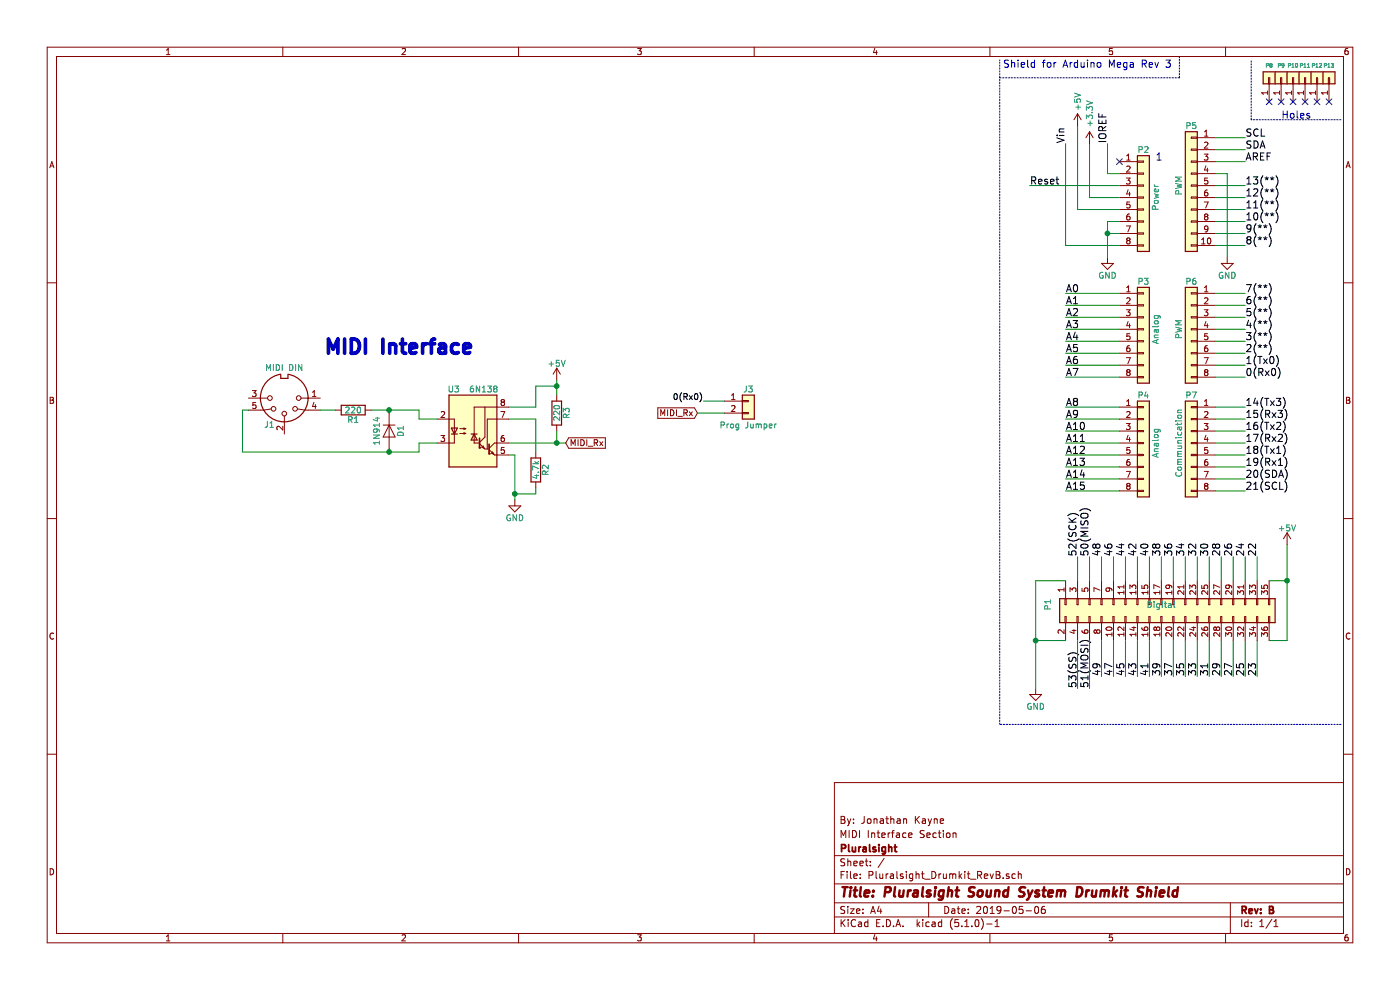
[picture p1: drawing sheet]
EESchema Schematic File Version 4
LIBS:Pluralsight_Drumkit_RevB-cache
EELAYER 29 0
EELAYER END
$Descr A4 11693 8268
encoding utf-8
Sheet 1 1
Title "Pluralsight Sound System Drumkit Shield"
Date "2019-05-06"
Rev "B"
Comp "Pluralsight"
Comment1 "MIDI Interface Section"
Comment2 "By: Jonathan Kayne"
Comment3 ""
Comment4 ""
$EndDescr
NoConn ~ 9350 1350
Text Label 9250 1200 1    60   ~ 0
IOREF
Text Label 8900 1200 1    60   ~ 0
Vin
Text Label 8900 2450 0    60   ~ 0
A0
Text Label 8900 2550 0    60   ~ 0
A1
Text Label 8900 2650 0    60   ~ 0
A2
Text Label 8900 2750 0    60   ~ 0
A3
Text Label 8900 2850 0    60   ~ 0
A4
Text Label 8900 2950 0    60   ~ 0
A5
Text Label 8900 3050 0    60   ~ 0
A6
Text Label 8900 3150 0    60   ~ 0
A7
Text Label 8900 3400 0    60   ~ 0
A8
Text Label 8900 3500 0    60   ~ 0
A9
Text Label 8900 3600 0    60   ~ 0
A10
Text Label 8900 3700 0    60   ~ 0
A11
Text Label 8900 3800 0    60   ~ 0
A12
Text Label 8900 3900 0    60   ~ 0
A13
Text Label 8900 4000 0    60   ~ 0
A14
Text Label 8900 4100 0    60   ~ 0
A15
Text Label 10500 4650 1    60   ~ 0
22
Text Label 10400 4650 1    60   ~ 0
24
Text Label 10300 4650 1    60   ~ 0
26
Text Label 10200 4650 1    60   ~ 0
28
Text Label 10100 4650 1    60   ~ 0
30
Text Label 10000 4650 1    60   ~ 0
32
Text Label 9900 4650 1    60   ~ 0
34
Text Label 9800 4650 1    60   ~ 0
36
Text Label 9700 4650 1    60   ~ 0
38
Text Label 9600 4650 1    60   ~ 0
40
Text Label 9500 4650 1    60   ~ 0
42
Text Label 9400 4650 1    60   ~ 0
44
Text Label 9300 4650 1    60   ~ 0
46
Text Label 9200 4650 1    60   ~ 0
48
Text Label 9100 4650 1    60   ~ 0
50(MISO)
Text Label 9000 4650 1    60   ~ 0
52(SCK)
Text Label 10500 5650 1    60   ~ 0
23
Text Label 10400 5650 1    60   ~ 0
25
Text Label 10300 5650 1    60   ~ 0
27
Text Label 10100 5650 1    60   ~ 0
31
Text Label 10200 5650 1    60   ~ 0
29
Text Label 10000 5650 1    60   ~ 0
33
Text Label 9900 5650 1    60   ~ 0
35
Text Label 9800 5650 1    60   ~ 0
37
Text Label 9700 5650 1    60   ~ 0
39
Text Label 9600 5650 1    60   ~ 0
41
Text Label 9500 5650 1    60   ~ 0
43
Text Label 9400 5650 1    60   ~ 0
45
Text Label 9300 5650 1    60   ~ 0
47
Text Label 9200 5650 1    60   ~ 0
49
Text Label 9100 5750 1    60   ~ 0
51(MOSI)
Text Label 9000 5750 1    60   ~ 0
53(SS)
Text Label 10400 4100 0    60   ~ 0
21(SCL)
Text Label 10400 4000 0    60   ~ 0
20(SDA)
Text Label 10400 3900 0    60   ~ 0
19(Rx1)
Text Label 10400 3800 0    60   ~ 0
18(Tx1)
Text Label 10400 3700 0    60   ~ 0
17(Rx2)
Text Label 10400 3600 0    60   ~ 0
16(Tx2)
Text Label 10400 3500 0    60   ~ 0
15(Rx3)
Text Label 10400 3400 0    60   ~ 0
14(Tx3)
Text Label 10400 1550 0    60   ~ 0
13(**)
Text Label 10400 1650 0    60   ~ 0
12(**)
Text Label 10400 1750 0    60   ~ 0
11(**)
Text Label 10400 1850 0    60   ~ 0
10(**)
Text Label 10400 1950 0    60   ~ 0
9(**)
Text Label 10400 2050 0    60   ~ 0
8(**)
Text Label 10400 2450 0    60   ~ 0
7(**)
Text Label 10400 2550 0    60   ~ 0
6(**)
Text Label 10400 2650 0    60   ~ 0
5(**)
Text Label 10400 2750 0    60   ~ 0
4(**)
Text Label 10400 2850 0    60   ~ 0
3(**)
Text Label 10400 2950 0    60   ~ 0
2(**)
Text Label 10400 3050 0    60   ~ 0
1(Tx0)
Text Label 10400 3150 0    60   ~ 0
0(Rx0)
Text Label 10400 1250 0    60   ~ 0
SDA
Text Label 10400 1150 0    60   ~ 0
SCL
Text Label 10400 1350 0    60   ~ 0
AREF
Text Notes 8375 575  0    60   ~ 0
Shield for Arduino Mega Rev 3
Text Notes 10700 1000 0    60   ~ 0
Holes
$Comp
L Connector_Generic:Conn_01x01 P8
U 1 1
P 10600 650
F 0 "P8" V 10700 650 31  0000 C CNN
F 1 "CONN_01X01" V 10700 650 50  0001 C CNN
F 2 "Socket_Arduino_Mega:Arduino_1pin" H 10600 650 50  0001 C CNN
F 3 "" H 10600 650 50  0000 C CNN
	1    10600 650 
	0    -1   -1   0   
$EndComp
$Comp
L Connector_Generic:Conn_01x01 P9
U 1 1
P 10700 650
F 0 "P9" V 10800 650 31  0000 C CNN
F 1 "CONN_01X01" V 10800 650 50  0001 C CNN
F 2 "Socket_Arduino_Mega:Arduino_1pin" H 10700 650 50  0001 C CNN
F 3 "" H 10700 650 50  0000 C CNN
	1    10700 650 
	0    -1   -1   0   
$EndComp
$Comp
L Connector_Generic:Conn_01x01 P10
U 1 1
P 10800 650
F 0 "P10" V 10900 650 31  0000 C CNN
F 1 "CONN_01X01" V 10900 650 50  0001 C CNN
F 2 "Socket_Arduino_Mega:Arduino_1pin" H 10800 650 50  0001 C CNN
F 3 "" H 10800 650 50  0000 C CNN
	1    10800 650 
	0    -1   -1   0   
$EndComp
$Comp
L Connector_Generic:Conn_01x01 P11
U 1 1
P 10900 650
F 0 "P11" V 11000 650 31  0000 C CNN
F 1 "CONN_01X01" V 11000 650 50  0001 C CNN
F 2 "Socket_Arduino_Mega:Arduino_1pin" H 10900 650 50  0001 C CNN
F 3 "" H 10900 650 50  0000 C CNN
	1    10900 650 
	0    -1   -1   0   
$EndComp
$Comp
L Connector_Generic:Conn_01x01 P12
U 1 1
P 11000 650
F 0 "P12" V 11100 650 31  0000 C CNN
F 1 "CONN_01X01" V 11100 650 50  0001 C CNN
F 2 "Socket_Arduino_Mega:Arduino_1pin" H 11000 650 50  0001 C CNN
F 3 "" H 11000 650 50  0000 C CNN
	1    11000 650 
	0    -1   -1   0   
$EndComp
$Comp
L Connector_Generic:Conn_01x01 P13
U 1 1
P 11100 650
F 0 "P13" V 11200 650 31  0000 C CNN
F 1 "CONN_01X01" V 11200 650 50  0001 C CNN
F 2 "Socket_Arduino_Mega:Arduino_1pin" H 11100 650 50  0001 C CNN
F 3 "" H 11100 650 50  0000 C CNN
	1    11100 650 
	0    -1   -1   0   
$EndComp
NoConn ~ 10600 850 
NoConn ~ 10700 850 
NoConn ~ 10800 850 
NoConn ~ 10900 850 
NoConn ~ 11000 850 
NoConn ~ 11100 850 
$Comp
L Connector_Generic:Conn_01x08 P2
U 1 1
P 9550 1650
F 0 "P2" H 9550 2050 50  0000 C CNN
F 1 "Power" V 9650 1650 50  0000 C CNN
F 2 "Socket_Arduino_Mega:Socket_Strip_Arduino_1x08" H 9550 1650 50  0001 C CNN
F 3 "" H 9550 1650 50  0000 C CNN
	1    9550 1650
	1    0    0    -1  
$EndComp
Text Notes 9650 1350 0    60   ~ 0
1
$Comp
L power:+3V3 #PWR01
U 1 1
P 9100 1200
F 0 "#PWR01" H 9100 1050 50  0001 C CNN
F 1 "+3.3V" V 9100 1450 50  0000 C CNN
F 2 "" H 9100 1200 50  0000 C CNN
F 3 "" H 9100 1200 50  0000 C CNN
	1    9100 1200
	1    0    0    -1  
$EndComp
Text Label 8600 1550 0    60   ~ 0
Reset
$Comp
L power:+5V #PWR02
U 1 1
P 9000 1050
F 0 "#PWR02" H 9000 900 50  0001 C CNN
F 1 "+5V" V 9000 1250 50  0000 C CNN
F 2 "" H 9000 1050 50  0000 C CNN
F 3 "" H 9000 1050 50  0000 C CNN
	1    9000 1050
	1    0    0    -1  
$EndComp
$Comp
L power:GND #PWR03
U 1 1
P 9250 2150
F 0 "#PWR03" H 9250 1900 50  0001 C CNN
F 1 "GND" H 9250 2000 50  0000 C CNN
F 2 "" H 9250 2150 50  0000 C CNN
F 3 "" H 9250 2150 50  0000 C CNN
	1    9250 2150
	1    0    0    -1  
$EndComp
$Comp
L Connector_Generic:Conn_01x10 P5
U 1 1
P 9950 1550
F 0 "P5" H 9950 2050 50  0000 C CNN
F 1 "PWM" V 10050 1550 50  0000 C CNN
F 2 "Socket_Arduino_Mega:Socket_Strip_Arduino_1x10" H 9950 1550 50  0001 C CNN
F 3 "" H 9950 1550 50  0000 C CNN
	1    9950 1550
	-1   0    0    -1  
$EndComp
$Comp
L power:GND #PWR04
U 1 1
P 10250 2150
F 0 "#PWR04" H 10250 1900 50  0001 C CNN
F 1 "GND" H 10250 2000 50  0000 C CNN
F 2 "" H 10250 2150 50  0000 C CNN
F 3 "" H 10250 2150 50  0000 C CNN
	1    10250 2150
	1    0    0    -1  
$EndComp
$Comp
L Connector_Generic:Conn_01x08 P3
U 1 1
P 9550 2750
F 0 "P3" H 9550 3150 50  0000 C CNN
F 1 "Analog" V 9650 2750 50  0000 C CNN
F 2 "Socket_Arduino_Mega:Socket_Strip_Arduino_1x08" H 9550 2750 50  0001 C CNN
F 3 "" H 9550 2750 50  0000 C CNN
	1    9550 2750
	1    0    0    -1  
$EndComp
$Comp
L Connector_Generic:Conn_01x08 P6
U 1 1
P 9950 2750
F 0 "P6" H 9950 3150 50  0000 C CNN
F 1 "PWM" V 10050 2750 50  0000 C CNN
F 2 "Socket_Arduino_Mega:Socket_Strip_Arduino_1x08" H 9950 2750 50  0001 C CNN
F 3 "" H 9950 2750 50  0000 C CNN
	1    9950 2750
	-1   0    0    -1  
$EndComp
$Comp
L Connector_Generic:Conn_01x08 P4
U 1 1
P 9550 3700
F 0 "P4" H 9550 4100 50  0000 C CNN
F 1 "Analog" V 9650 3700 50  0000 C CNN
F 2 "Socket_Arduino_Mega:Socket_Strip_Arduino_1x08" H 9550 3700 50  0001 C CNN
F 3 "" H 9550 3700 50  0000 C CNN
	1    9550 3700
	1    0    0    -1  
$EndComp
$Comp
L Connector_Generic:Conn_01x08 P7
U 1 1
P 9950 3700
F 0 "P7" H 9950 4100 50  0000 C CNN
F 1 "Communication" V 10050 3700 50  0000 C CNN
F 2 "Socket_Arduino_Mega:Socket_Strip_Arduino_1x08" H 9950 3700 50  0001 C CNN
F 3 "" H 9950 3700 50  0000 C CNN
	1    9950 3700
	-1   0    0    -1  
$EndComp
$Comp
L Connector_Generic:Conn_02x18_Odd_Even P1
U 1 1
P 9700 5050
F 0 "P1" H 9700 6000 50  0000 C CNN
F 1 "Digital" V 9700 5050 50  0000 C CNN
F 2 "Socket_Arduino_Mega:Socket_Strip_Arduino_2x18" H 9700 4000 50  0001 C CNN
F 3 "" H 9700 4000 50  0000 C CNN
	1    9700 5050
	0    -1   1    0   
$EndComp
Wire Wire Line
	9100 1200 9100 1650
Wire Wire Line
	9250 1450 9250 1200
Wire Wire Line
	9350 1450 9250 1450
Wire Notes Line
	10450 1000 10450 500 
Wire Notes Line
	11200 1000 10450 1000
Wire Notes Line
	9850 650  9850 475 
Wire Notes Line
	8350 650  9850 650 
Wire Wire Line
	9100 1650 9350 1650
Wire Wire Line
	9000 1050 9000 1750
Wire Wire Line
	9000 1750 9350 1750
Wire Wire Line
	9350 2050 8900 2050
Wire Wire Line
	8900 2050 8900 1200
Wire Wire Line
	8600 1550 9350 1550
Wire Wire Line
	9350 1850 9250 1850
Wire Wire Line
	9250 1850 9250 1950
Wire Wire Line
	9250 1950 9250 2150
Wire Wire Line
	9350 1950 9250 1950
Connection ~ 9250 1950
Wire Wire Line
	10150 1150 10400 1150
Wire Wire Line
	10400 1250 10150 1250
Wire Wire Line
	10150 1350 10400 1350
Wire Wire Line
	10150 1550 10400 1550
Wire Wire Line
	10400 1650 10150 1650
Wire Wire Line
	10150 1750 10400 1750
Wire Wire Line
	10150 1850 10400 1850
Wire Wire Line
	10400 1950 10150 1950
Wire Wire Line
	10150 2050 10400 2050
Wire Wire Line
	10250 2150 10250 1450
Wire Wire Line
	10250 1450 10150 1450
Wire Wire Line
	9350 2450 8900 2450
Wire Wire Line
	8900 2550 9350 2550
Wire Wire Line
	9350 2650 8900 2650
Wire Wire Line
	8900 2750 9350 2750
Wire Wire Line
	9350 2850 8900 2850
Wire Wire Line
	8900 2950 9350 2950
Wire Wire Line
	9350 3050 8900 3050
Wire Wire Line
	8900 3150 9350 3150
Wire Wire Line
	10400 2450 10150 2450
Wire Wire Line
	10150 2550 10400 2550
Wire Wire Line
	10400 2650 10150 2650
Wire Wire Line
	10150 2750 10400 2750
Wire Wire Line
	10400 2850 10150 2850
Wire Wire Line
	10150 2950 10400 2950
Wire Wire Line
	10400 3050 10150 3050
Wire Wire Line
	10150 3150 10400 3150
Wire Wire Line
	9350 3400 8900 3400
Wire Wire Line
	8900 3500 9350 3500
Wire Wire Line
	9350 3600 8900 3600
Wire Wire Line
	8900 3700 9350 3700
Wire Wire Line
	9350 3800 8900 3800
Wire Wire Line
	8900 3900 9350 3900
Wire Wire Line
	9350 4000 8900 4000
Wire Wire Line
	8900 4100 9350 4100
Wire Wire Line
	10400 3400 10150 3400
Wire Wire Line
	10150 3500 10400 3500
Wire Wire Line
	10400 3600 10150 3600
Wire Wire Line
	10150 3700 10400 3700
Wire Wire Line
	10400 3800 10150 3800
Wire Wire Line
	10150 3900 10400 3900
Wire Wire Line
	10400 4000 10150 4000
Wire Wire Line
	10150 4100 10400 4100
Wire Wire Line
	10500 4850 10500 4650
Wire Wire Line
	10400 4850 10400 4650
Wire Wire Line
	10300 4850 10300 4650
Wire Wire Line
	10200 4850 10200 4650
Wire Wire Line
	10100 4850 10100 4650
Wire Wire Line
	10000 4850 10000 4650
Wire Wire Line
	9900 4850 9900 4650
Wire Wire Line
	9800 4850 9800 4650
Wire Wire Line
	9700 4850 9700 4650
Wire Wire Line
	9600 4850 9600 4650
Wire Wire Line
	9500 4850 9500 4650
Wire Wire Line
	9400 4850 9400 4650
Wire Wire Line
	9300 4850 9300 4650
Wire Wire Line
	9200 4850 9200 4650
Wire Wire Line
	9100 4850 9100 4650
Wire Wire Line
	9000 4850 9000 4650
Wire Wire Line
	10500 5350 10500 5650
Wire Wire Line
	10400 5350 10400 5650
Wire Wire Line
	10300 5350 10300 5650
Wire Wire Line
	10200 5350 10200 5650
Wire Wire Line
	10100 5350 10100 5650
Wire Wire Line
	10000 5350 10000 5650
Wire Wire Line
	9900 5350 9900 5650
Wire Wire Line
	9800 5350 9800 5650
Wire Wire Line
	9700 5350 9700 5650
Wire Wire Line
	9600 5350 9600 5650
Wire Wire Line
	9500 5350 9500 5650
Wire Wire Line
	9400 5350 9400 5650
Wire Wire Line
	9300 5350 9300 5650
Wire Wire Line
	9200 5350 9200 5650
Wire Wire Line
	9100 5350 9100 5750
Wire Wire Line
	9000 5350 9000 5750
Wire Wire Line
	8900 4850 8650 4850
$Comp
L power:GND #PWR05
U 1 1
P 8650 5750
F 0 "#PWR05" H 8650 5500 50  0001 C CNN
F 1 "GND" H 8650 5600 50  0000 C CNN
F 2 "" H 8650 5750 50  0000 C CNN
F 3 "" H 8650 5750 50  0000 C CNN
	1    8650 5750
	1    0    0    -1  
$EndComp
Wire Wire Line
	8900 5350 8650 5350
Connection ~ 8650 5350
Wire Wire Line
	10750 5350 10600 5350
Wire Wire Line
	10750 4850 10600 4850
$Comp
L power:+5V #PWR06
U 1 1
P 10750 4550
F 0 "#PWR06" H 10750 4400 50  0001 C CNN
F 1 "+5V" H 10750 4690 50  0000 C CNN
F 2 "" H 10750 4550 50  0000 C CNN
F 3 "" H 10750 4550 50  0000 C CNN
	1    10750 4550
	1    0    0    -1  
$EndComp
Connection ~ 10750 4850
Wire Wire Line
	10750 4550 10750 4850
Wire Wire Line
	10750 4850 10750 5350
Wire Wire Line
	8650 4850 8650 5350
Wire Wire Line
	8650 5350 8650 5750
Wire Notes Line
	11200 6050 8350 6050
Wire Notes Line
	8350 6050 8350 500 
$Comp
L Isolator:6N138 U3
U 1 1
P 3950 3600
F 0 "U3" H 3790 3950 50  0000 C CNN
F 1 "6N138" H 4040 3950 50  0000 C CNN
F 2 "Package_DIP:DIP-8_W7.62mm_LongPads" H 4240 3300 50  0001 C CNN
F 3 "http://www.onsemi.com/pub/Collateral/HCPL2731-D.pdf" H 4240 3300 50  0001 C CNN
	1    3950 3600
	1    0    0    -1  
$EndComp
$Comp
L Device:D D1
U 1 1
P 3250 3600
F 0 "D1" H 3250 3700 50  0000 C CNN
F 1 "1N914" H 3250 3500 50  0000 C CNN
F 2 "Diodes_THT:D_DO-15_P10.16mm_Horizontal" H 3250 3600 50  0001 C CNN
F 3 "~" H 3250 3600 50  0001 C CNN
	1    3250 3600
	0    1    1    0   
$EndComp
$Comp
L Device:R R1
U 1 1
P 2950 3425
F 0 "R1" V 3030 3425 50  0000 C CNN
F 1 "220" V 2950 3425 50  0000 C CNN
F 2 "Resistors_THT:R_Axial_DIN0207_L6.3mm_D2.5mm_P7.62mm_Horizontal" V 2880 3425 50  0001 C CNN
F 3 "~" H 2950 3425 50  0001 C CNN
	1    2950 3425
	0    1    1    0   
$EndComp
$Comp
L Device:R R3
U 1 1
P 4650 3450
F 0 "R3" V 4730 3450 50  0000 C CNN
F 1 "220" V 4650 3450 50  0000 C CNN
F 2 "Resistors_THT:R_Axial_DIN0207_L6.3mm_D2.5mm_P7.62mm_Horizontal" V 4580 3450 50  0001 C CNN
F 3 "~" H 4650 3450 50  0001 C CNN
	1    4650 3450
	1    0    0    -1  
$EndComp
$Comp
L Device:R R2
U 1 1
P 4475 3925
F 0 "R2" V 4555 3925 50  0000 C CNN
F 1 "4.7k" V 4475 3925 50  0000 C CNN
F 2 "Resistors_THT:R_Axial_DIN0207_L6.3mm_D2.5mm_P7.62mm_Horizontal" V 4405 3925 50  0001 C CNN
F 3 "~" H 4475 3925 50  0001 C CNN
	1    4475 3925
	1    0    0    -1  
$EndComp
$Comp
L Connector:DIN-5_180degree J1
U 1 1
P 2375 3325
F 0 "J1" H 2500 3550 50  0000 C CNN
F 1 "MIDI DIN" H 2375 3075 50  0000 C CNN
F 2 "Connectors:SDS-50J" H 2375 3325 50  0001 C CNN
F 3 "http://www.mouser.com/ds/2/18/40_c091_abd_e-75918.pdf" H 2375 3325 50  0001 C CNN
	1    2375 3325
	-1   0    0    1   
$EndComp
Wire Wire Line
	2675 3425 2800 3425
Wire Wire Line
	3100 3425 3250 3425
Wire Wire Line
	3500 3425 3500 3500
Wire Wire Line
	3500 3500 3650 3500
Wire Wire Line
	3250 3450 3250 3425
Connection ~ 3250 3425
Wire Wire Line
	3250 3425 3500 3425
Wire Wire Line
	3650 3700 3500 3700
Wire Wire Line
	3500 3700 3500 3775
Wire Wire Line
	3500 3775 3250 3775
Wire Wire Line
	3250 3775 3250 3750
Wire Wire Line
	3250 3775 2025 3775
Wire Wire Line
	2025 3775 2025 3425
Wire Wire Line
	2025 3425 2075 3425
Connection ~ 3250 3775
Wire Wire Line
	4475 3775 4475 3500
Wire Wire Line
	4475 3500 4250 3500
Wire Wire Line
	4250 3800 4300 3800
Wire Wire Line
	4300 3800 4300 4125
Wire Wire Line
	4300 4125 4475 4125
Wire Wire Line
	4475 4125 4475 4075
Wire Wire Line
	4250 3400 4475 3400
Wire Wire Line
	4475 3400 4475 3225
Wire Wire Line
	4475 3225 4650 3225
Wire Wire Line
	4650 3225 4650 3300
Wire Wire Line
	4250 3700 4650 3700
Wire Wire Line
	4650 3700 4650 3600
Text GLabel 4725 3700 2    50   Input ~ 0
MIDI_Rx
Text Notes 2700 2975 0    118  ~ 24
MIDI Interface
$Comp
L power:GND #PWR011
U 1 1
P 4300 4175
F 0 "#PWR011" H 4300 3925 50  0001 C CNN
F 1 "GND" H 4300 4025 50  0000 C CNN
F 2 "" H 4300 4175 50  0001 C CNN
F 3 "" H 4300 4175 50  0001 C CNN
	1    4300 4175
	1    0    0    -1  
$EndComp
$Comp
L power:+5V #PWR012
U 1 1
P 4650 3175
F 0 "#PWR012" H 4650 3025 50  0001 C CNN
F 1 "+5V" H 4650 3315 50  0000 C CNN
F 2 "" H 4650 3175 50  0001 C CNN
F 3 "" H 4650 3175 50  0001 C CNN
	1    4650 3175
	1    0    0    -1  
$EndComp
Wire Wire Line
	4650 3175 4650 3225
Connection ~ 4650 3225
Wire Wire Line
	4300 4175 4300 4125
Connection ~ 4300 4125
Wire Wire Line
	4725 3700 4650 3700
Connection ~ 4650 3700
$Comp
L Connector_Generic:Conn_01x02 J3
U 1 1
P 6250 3350
F 0 "J3" H 6250 3450 50  0000 C CNN
F 1 "Prog Jumper" H 6250 3150 50  0000 C CNN
F 2 "Connector_PinHeader_2.54mm:PinHeader_1x02_P2.54mm_Vertical" H 6250 3350 50  0001 C CNN
F 3 "~" H 6250 3350 50  0001 C CNN
	1    6250 3350
	1    0    0    -1  
$EndComp
Text GLabel 5825 3450 0    50   Input ~ 0
MIDI_Rx
Wire Wire Line
	5825 3450 6050 3450
Wire Wire Line
	6050 3350 5875 3350
Text Label 5875 3350 2    50   ~ 0
0(Rx0)
$EndSCHEMATC
